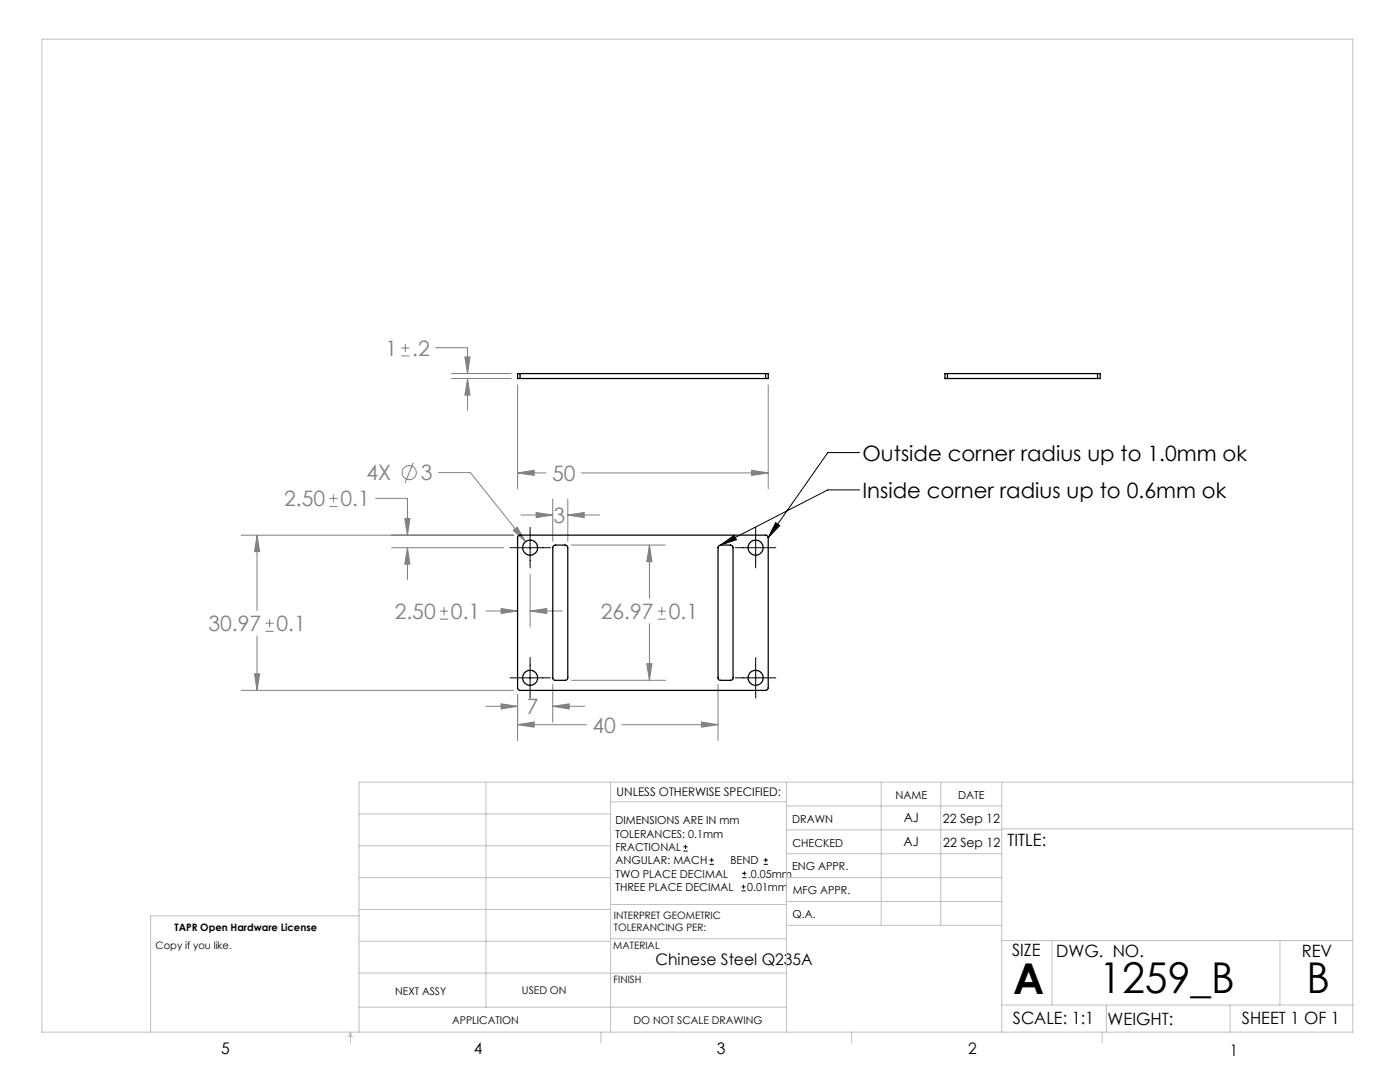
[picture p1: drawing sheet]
<svg xmlns="http://www.w3.org/2000/svg" width="279mm" height="216mm" viewBox="0 0 279 216" stroke-linecap="round" stroke-linejoin="round" font-family="sans-serif">
<g fill="none" stroke="#808080" stroke-width=".2">
<path d="M80.1 71h1.6M80.1 69.4h1.6M80.9 68.6v1.6M87 69.4h6.3v5.1M90.1 74.5h11.9M90.1 75.5h11.9M92.8 71.2h1l-.5 3.3zM93.3 75.5l.5 3.3h-1zM93.3 75.5v6.4M103.3 76.8v20.7M153.3 76.8v20.7M65.7 99.4h1.6"/>
<path d="M66.5 98.7v1.6M75 99.4h6.3v7.4M82.5 92.3l-1.6 4M87.5 94.3h6.4l11 13.8M103.3 94.4l3.3-.6v1.1zM103.3 94.4h5.7M110.3 99.6v8.4M113.3 99.6v8.4M116 94.4h37.3M150 93.8l3.3 .6-3.3 .5zM48.1 106.8h54.4M51.3 106.8l.5 3.3h-1z"/>
<path d="M51.3 106.8v15M65.7 101.1h1.6M78.1 109.3h22.4M80.8 103.5h1l-.5 3.3zM81.3 109.3l.5 3.3h-1zM81.3 109.3v6.3M102.4 105.8l.8-.6 1.7 2.9zM104 102.8h6.3M105.8 114.6v10.5M107 102.3l3.3 .5-3.3 .5zM113.3 102.8l3.3-.5v1zM113.3 102.8h6.4"/>
<path d="M114.1 108.8h18.7M129.6 108.8l.5 3.3h-1zM129.6 108.8v10.6M48.1 137.8h54.4M50.8 134.4h1l-.5 3.4zM51.3 126.9v10.9M53 126h1.6M53 124.4h1.6M53.8 123.5v1.7M87.8 123.5h1.6M87.8 122h1.6M88.6 121.1v1.7"/>
<path d="M97 121.9h6.3M100 121.4l3.3 .5-3.3 .5zM103.3 138.5v9.3M105.8 121.9l3.3-.5v1zM105.8 121.9h6.3M110.3 136.5v7.6M114.1 135.7h18.7M129.1 132.4h1l-.5 3.3zM129.6 124.5v11.2M131.3 123.5h1.6M131.3 122h1.6M132.1 121.1v1.7"/>
<path d="M143.3 136.5v11.3M96.9 140.9h6.4M100 140.4l3.3 .5-3.3 .6zM103.3 144.6l3.3-.5v1zM103.3 144.6h13.8M110.3 140.9l3.3-.5v1.1zM110.3 140.9h6.4M124.1 144.6h19.2M140 144.1l3.3 .5-3.3 .5z"/>
<circle cx="81.7" cy="94.3" r="1.41"/>
</g>
<g fill="none" stroke="#000" stroke-width=".2">
<path d="M171.6 90.3h-6.4l-11.9 17M171.6 97.8h-6.4l-21.4 11M101.8 109.3h8.1M105.8 105.2v8.1M143.8 108.8l2.7-2 .5 .9zM146.8 109.3h8M150.8 105.2v8.1M154.8 104.3l.8 .6-2.3 2.4zM101.8 135.3h8.1M105.8 131.2v8.1M146.8 135.3h8M150.8 131.2v8.1"/>
<path d="M136.4 169.8h.8M136.4 169h.8M136.8 168.6v.8M141.6 172.5h.9M141.6 171.6h.9M142 171.2v.8M148 177.8h.8M148 177h.8M148.1 175.1h.8M148.1 174.3h.8M148.4 176.5v.8M148.6 173.9v.8"/>
<path d="M152.4 172.5h.8M152.4 171.6h.8M152.8 171.2v.8"/>
</g>
<g fill="none" stroke="#c0c0c0" stroke-width=".2">
<path d="M8.4 7.8h261.6v198.2h-261.6zM97 156.1v44.9M121.8 156.1v49.9M121.8 160h35.2M157 156.1v49.9M175.9 156.1v28.5M187.7 156.1v28.5M199.9 156.1v49.9M270 156.1h-198.4v49.9M71.6 175.1h50.2M71.6 168.8h50.2M71.6 162.4h50.2"/>
<path d="M157 170.4h42.9M157 165.6h42.9M157 160.8h42.9M157 175.1h42.9M157 179.9h42.9M199.9 165.4h70.1M71.6 194.2h85.4M71.6 187.8h50.2M71.6 181.5h50.2M71.6 182.7h-41.5v23.3M121.8 187.3h35.2M121.8 180.5h35.2"/>
<path d="M157 184.6h42.9M199.9 187.7h70.1M210 187.7v12.9M255.4 187.7v12.9M70 206v2.1M70 206l.3 .8h-.7zM71.6 201h85.4M119.9 206v2.1M170 206v2.1M199.9 200.6h70.1M220 206v2.1M220.8 200.6v5.4"/>
<path d="M245.5 200.6v5.4"/>
</g>
<path d="M154.8 104.3l.8 .6-2.3 2.4zM143.8 108.8l2.7-2 .5 .9z" fill="#000"/>
<path d="M103.3 94.4l3.3-.6v1.1zM150 93.8l3.3 .6-3.3 .5zM92.8 71.2h1l-.5 3.3zM93.3 75.5l.5 3.3h-1zM51.3 106.8l.5 3.3h-1zM50.8 134.4h1l-.5 3.4zM129.6 108.8l.5 3.3h-1zM129.1 132.4h1l-.5 3.3zM107 102.3l3.3 .5-3.3 .5zM113.3 102.8l3.3-.5v1zM102.4 105.8l2.5 2.3-1.7-2.9zM105.8 121.9l3.3-.5v1zM100 121.4l3.3 .5-3.3 .5zM81.3 109.3l.5 3.3h-1zM80.8 103.5h1l-.5 3.3zM110.3 140.9l3.3-.5v1.1zM100 140.4l3.3 .5-3.3 .6zM103.3 144.6l3.3-.5v1zM140 144.1l3.3 .5-3.3 .5z" fill="#808080"/>
<g fill="none" stroke="#000" stroke-width=".25">
<path d="M103.8 74.5h-.5v1h.5M103.8 74.5v1M103.8 74.5h49M103.8 75.5h49M152.8 74.5h.5v1h-.5M152.8 74.5v1M189.1 74.5h-.5v1h.5M189.1 74.5h29.9M189.1 75.5h29.9M189.1 74.5v1M219 74.5h.6v1h-.6M219 74.5v1"/>
<path d="M103.4 106.9l.3-.1 49.4 .1 .2 .4v30l-.1 .2-.4 .3h-49l-.4-.2-.1-.3v-30.1zM110.5 108.9l2.3-.1a.54 .54 0 0 1 .5 .5v26a.49 .49 0 0 1-.5 .4h-2.1l-.4-.3v-26.2zM143.4 109l.4-.2h2l.3 .1 .2 .3v26.2l-.4 .3h-2.2l-.4-.3z"/>
<circle cx="105.8" cy="109.3" r="1.5"/>
<circle cx="150.8" cy="109.3" r="1.5"/>
<circle cx="105.8" cy="135.2" r="1.5"/>
<circle cx="150.8" cy="135.2" r="1.5"/>
</g>
<g font-size="8.5">
<text x="202.2" y="198.3">A</text>
<text x="219.4" y="198.1">1259_B</text>
<text x="260.7" y="198.1">B</text>
</g>
<g font-size="4.2" fill="#808080">
<text x="76.9" y="71">1</text>
<text x="82.3" y="71">.2</text>
<text x="73.1" y="95.9">4X</text>
<text x="84" y="95.8">3</text>
<text x="110.2" y="95.9">50</text>
<text x="56.7" y="101">2.50</text>
<text x="67.9" y="101">0.1</text>
<text x="110.5" y="104.4">3</text>
<text x="41.6" y="125.9">30.97</text>
<text x="55.2" y="125.9">0.1</text>
<text x="78.8" y="123.5">2.50</text>
<text x="90" y="123.5">0.1</text>
<text x="119.9" y="123.5">26.97</text>
<text x="133.5" y="123.5">0.1</text>
<text x="105.1" y="142.5">7</text>
<text x="118.2" y="146.2">40</text>
</g>
<g font-size="4.2">
<text x="172.1" y="91.9">Outside corner radius up to 1.0mm ok</text>
<text x="172.1" y="99.4">Inside corner radius up to 0.6mm ok</text>
</g>
<g font-size="3.4">
<text x="201.1" y="168.8">TITLE:</text>
<text x="202" y="190.8">SIZE</text>
<text x="210.8" y="190.9">DWG. NO.</text>
<text x="259.8" y="191">REV</text>
<text x="202.1" y="204.4">SCALE: 1:1</text>
<text x="221" y="204.5">WEIGHT:</text>
<text x="247.8" y="204.4">SHEET 1 OF 1</text>
</g>
<g font-size="3.2">
<text x="130.8" y="192.5">Chinese Steel Q235A</text>
<text x="44.2" y="210.4">5</text>
<text x="94.6" y="210.3">4</text>
<text x="143.1" y="210.4">3</text>
<text x="193.2" y="210.3">2</text>
<text x="245.4" y="210.6">1</text>
</g>
<g font-size="2.5">
<text x="180.4" y="164.1">AJ</text>
<text x="188.2" y="164.2">22 Sep 12</text>
<text x="180.3" y="168.8">AJ</text>
<text x="188.2" y="169">22 Sep 12</text>
</g>
<text font-size="2.4" x="123.1" y="158.9">UNLESS OTHERWISE SPECIFIED:</text>
<g font-size="2.2">
<text x="178.7" y="159.4">NAME</text>
<text x="191.2" y="159.4">DATE</text>
<text x="122.8" y="164.5">DIMENSIONS ARE IN mm</text>
<text x="122.8" y="167.1">TOLERANCES: 0.1mm</text>
<text x="158.1" y="164.2">DRAWN</text>
<text x="122.8" y="169.8">FRACTIONAL</text>
<text x="122.8" y="172.5">ANGULAR: MACH</text>
<text x="145.8" y="172.5">BEND</text>
<text x="158.1" y="173.7">ENG APPR.</text>
<text x="158.2" y="169.1">CHECKED</text>
<text x="122.8" y="177.8">THREE PLACE DECIMAL</text>
<text x="122.8" y="175.1">TWO PLACE DECIMAL</text>
<text x="149.1" y="177.8">0.01mm</text>
<text x="149.3" y="175.1">.0.05mm</text>
<text x="158.2" y="178.4">MFG APPR.</text>
<text x="158.2" y="183.2">Q.A.</text>
</g>
<g font-size="2.1">
<text x="78.8" y="198.5">NEXT ASSY</text>
<text x="104.2" y="198.4">USED ON</text>
<text x="90.2" y="204.3">APPLICATION</text>
<text x="126.4" y="204.3">DO NOT SCALE DRAWING</text>
</g>
<g font-size="2">
<text x="34.8" y="185.7">TAPR Open Hardware License</text>
<text x="122.5" y="183.3">INTERPRET GEOMETRIC</text>
<text x="122.5" y="185.9">TOLERANCING PER:</text>
<text x="31.1" y="189.3">Copy if you like.</text>
<text x="122.4" y="189.4">MATERIAL</text>
<text x="122.4" y="196.2">FINISH</text>
</g>
</svg>
